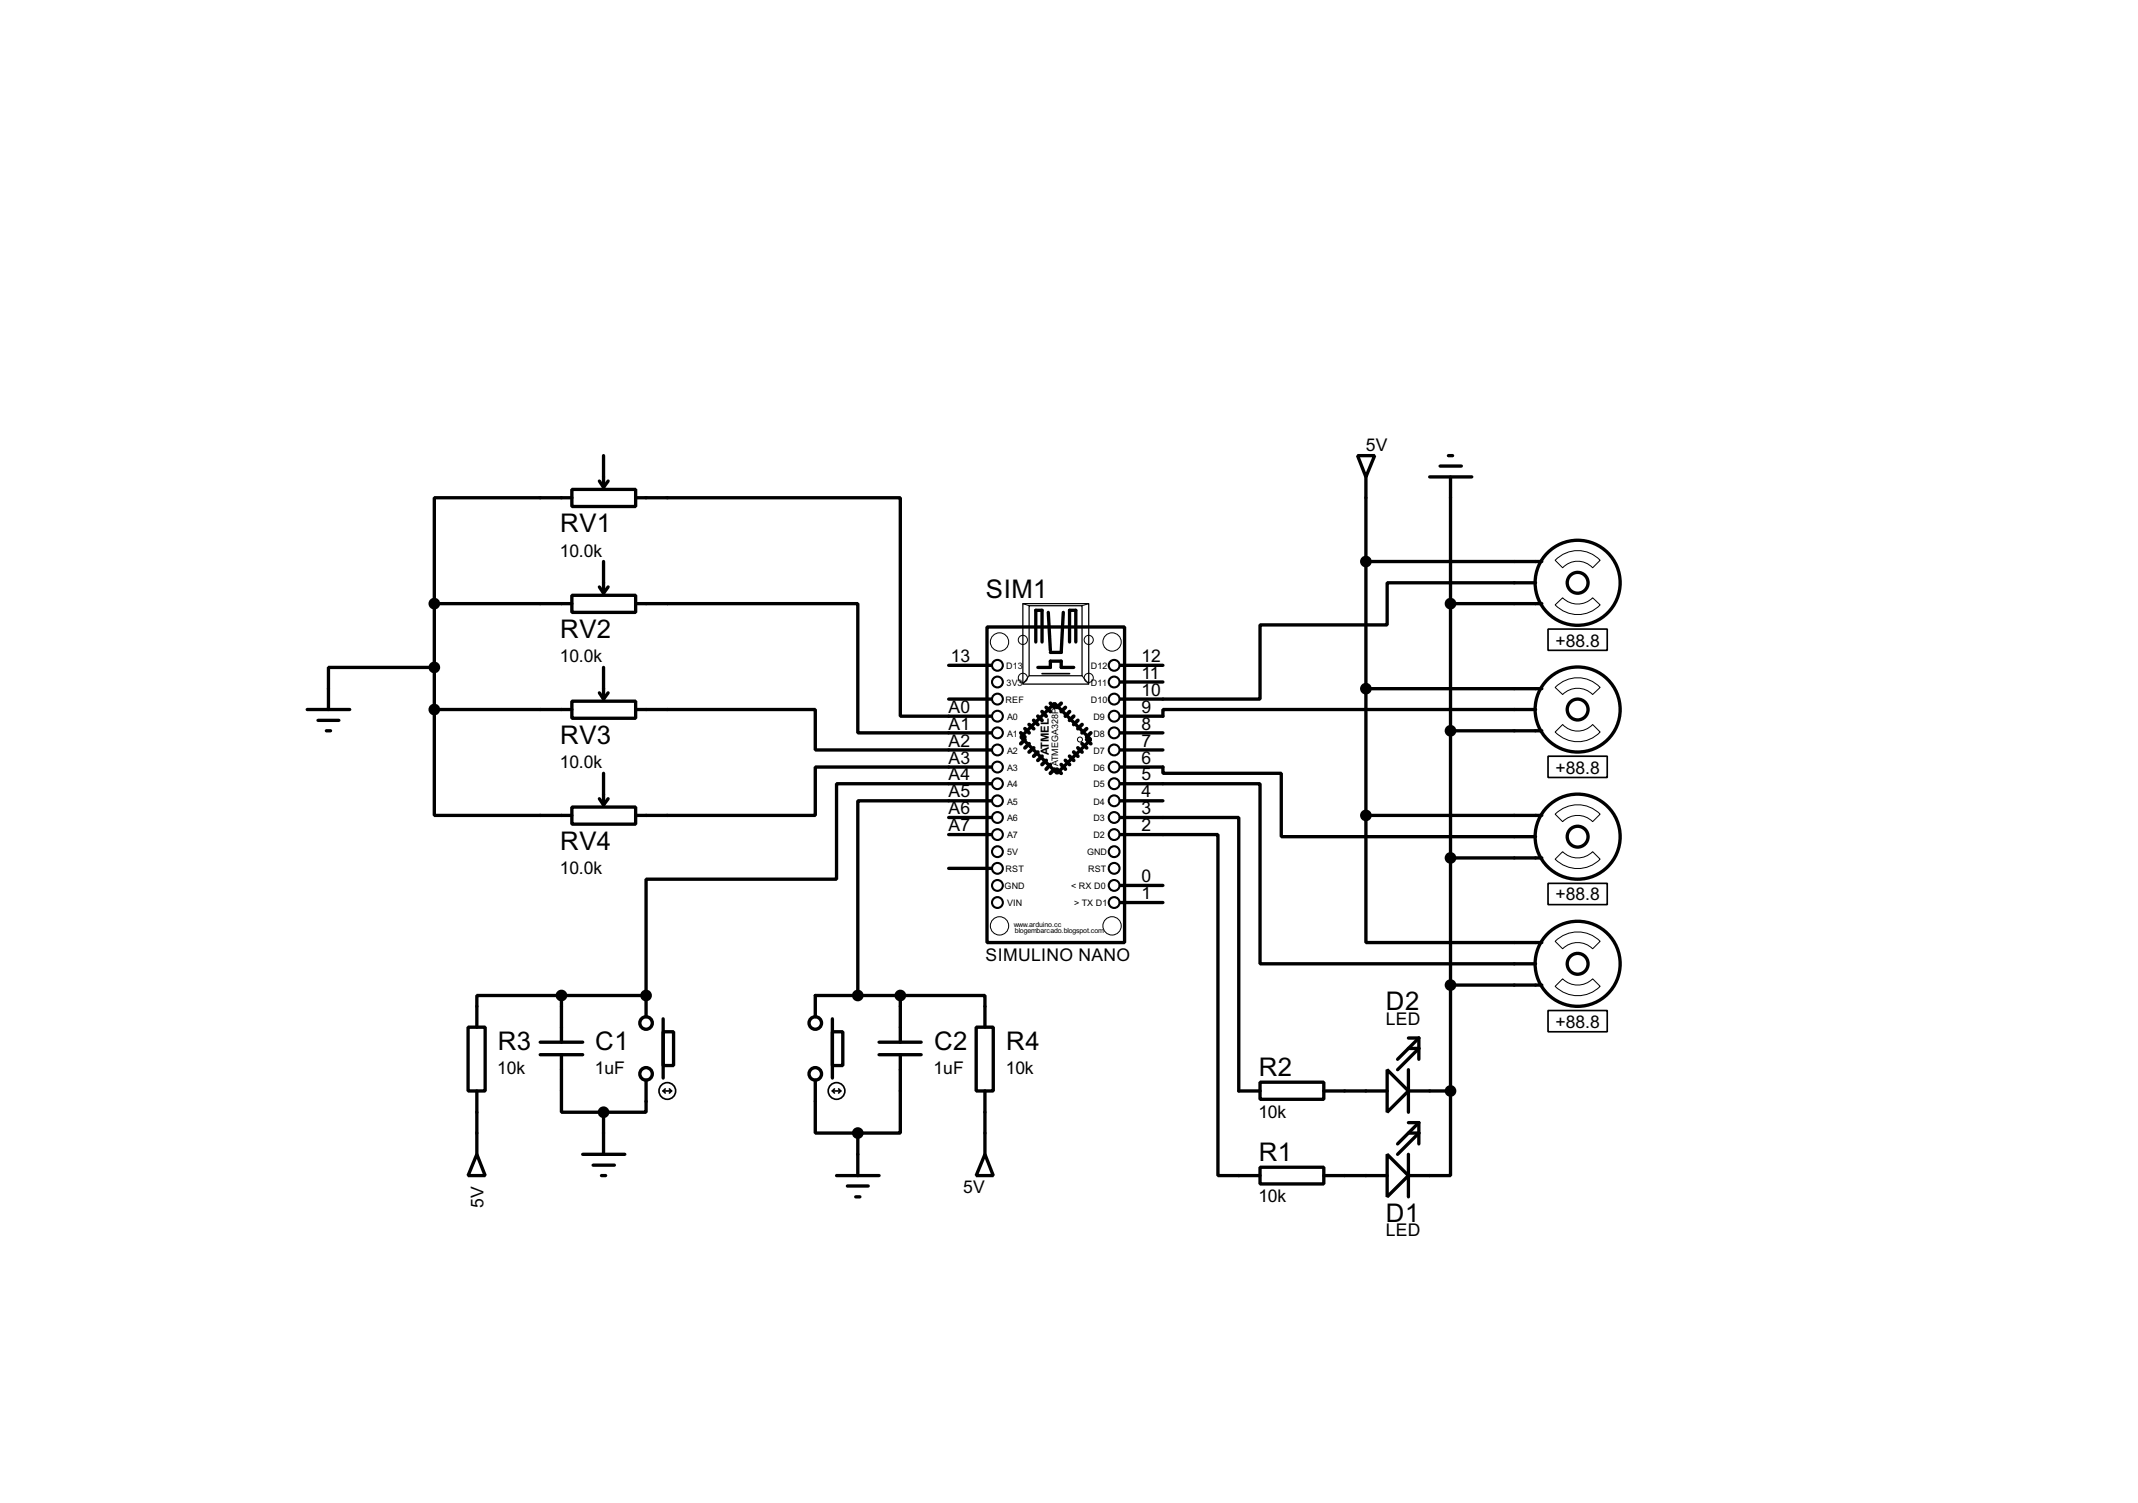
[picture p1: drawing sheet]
<svg xmlns="http://www.w3.org/2000/svg" width="256mm" height="180mm" viewBox="0 0 256 180" stroke-linecap="round" stroke-linejoin="round" font-family="sans-serif">
<g fill="none" stroke="#000" stroke-width=".4">
<path d="M68.6 58.7h7.7v2.1h-7.7zM68.6 59.7h-16.5v12.7M71.9 57.7l.5 .8M72.4 54.7v3.8M73 57.7l-.6 .8M76.3 59.7h31.7v26.2h10.9M162.9 54.7h2l-1 2.5zM163.9 57.2v40.6M171.5 57.2h5.1M172.8 55.9h2.5M173.8 54.7h.5M174 57.2v73.7"/>
<path d="M52.1 72.4h16.5M52.1 72.4v12.7M68.6 71.4h7.7v2.1h-7.7zM71.9 70.4l.5 .8M72.4 67.4v3.8M73 70.4l-.6 .8M76.3 72.4h26.6v15.5h16M113.8 79.8h5.1M118.4 75.2h16.5v37.9h-16.5zM124.3 77v-3.8h.7v3.8M125.8 73.5l.2 4.5M127.6 73.5l-.3 4.8h-1.3"/>
<path d="M128.3 77v-3.8h.8v3.8M134.4 79.8h5.1M163.9 67.4h21.1M174 72.4h11M184.2 69.9h-17.8v5.1h-15.2v8.9h-16.8M36.9 85.1h5.1M38.2 86.4h2.5M39.2 87.7h.5M52.1 80.1h-12.7v5M52.1 85.1v12.7h16.5M52.1 85.1h16.5M68.6 84.1h7.7v2.1h-7.7z"/>
<path d="M68.6 96.8h7.7v2.1h-7.7zM71.9 83.1l.5 .8M71.9 95.8l.5 .8M72.4 80.1v3.8M72.4 92.8v3.8M73 83.1l-.6 .8M73 95.8l-.6 .8M76.3 85.1h21.5v4.9h21.1M113.8 98.1h5.1M113.8 83.9h5.1M118.9 92h-21.1v5.8h-21.5M118.9 94h-18.5v11.5h-22.9v13.9"/>
<path d="M118.9 96.1h-16v23.3M122.5 88.4l4-4 4.4 4.3-4.1 4.1zM124.5 80.1h1.5v-.8h1.3v.8h1.5M134.4 92h5.1v.8h14.2v7.6h30.5M134.4 94h16.8v21.6h33M134.4 98.1h14.2v32.8h2.6M134.4 96.1h5.1M134.4 90h5.1M134.4 87.9h5.1M134.4 81.8h5.1M163.9 97.8v15.3h21.1M163.9 82.6h21.1"/>
<path d="M163.9 97.8h21.1M174 87.7h11M184.2 85.1h-44.7v.8h-5.1M67.4 119.4h-10.2v3.8M67.4 119.4h10.1M67.4 119.4v5.6M77.5 119.4v2.6M108 119.4h10.2v3.8M108 119.4h-10.2v2.6M108 119.4v5.6M113.8 100.1h5.1M113.8 104.2h5.1"/>
<path d="M134.4 100.1h11.7v40.9h5.1M134.4 106.2h5.1M134.4 108.3h5.1M174 102.9h11M174 118.2h11M56.2 123.2h2v7.7h-2zM57.2 138.5l1 2.5h-2zM57.2 130.9v7.6M64.8 125h5.1M64.8 126.5h5.1M67.4 126.5v6.9h5M69.9 138.5h5.1"/>
<path d="M71.2 139.8h2.5M72.4 133.4v5.1M77.5 129.6v3.8h-5.1M79.6 123.8h1.2v4h-1.2zM79.6 122.2v7.1M97.8 129.6v6.3h5.1M99.9 123.8h1.2v4h-1.2zM99.9 122.2v7.1M102.9 135.9v5.1M105.5 125h5M105.5 126.5h5M108 126.5v9.4h-5.1"/>
<path d="M117.1 123.2h2.1v7.7h-2.1zM118.2 138.5l1 2.5h-2.1zM118.2 130.9v7.6M151.2 129.8h7.6v2.1h-7.6zM158.8 130.9h7.6M166.4 138.5l2.6 2.5-2.6 2.6zM166.4 128.3l2.6 2.6-2.6 2.5zM169 130.9h5M169 128.3v5.1M169 138.5v5.1M169 135.9h1.2l-2.5 2.6M169 134.7h1.2"/>
<path d="M169 125.8h1.2l-2.5 2.5M169 124.5h1.2M170.2 134.7l-2.5 2.5M170.2 124.5v2.6M170.2 134.7v2.5M170.2 124.5l-2.5 2.6M174 130.9v10.1h-5M72.2 141h.5M100.4 141h5.1M101.7 142.3h2.5M102.7 143.6h.5M151.2 140h7.6v2h-7.6z"/>
<path d="M158.8 141h7.6"/>
<circle cx="189.2" cy="69.9" r="5.1"/>
<circle cx="189.2" cy="69.9" r="1.25"/>
<circle cx="189.2" cy="85.1" r="5.1"/>
<circle cx="189.2" cy="85.1" r="1.25"/>
<circle cx="189.2" cy="100.4" r="5.1"/>
<circle cx="189.2" cy="115.6" r="5.1"/>
<circle cx="189.2" cy="100.4" r="1.25"/>
<circle cx="189.2" cy="115.6" r="1.25"/>
<circle cx="77.5" cy="128.8" r=".75"/>
<circle cx="77.5" cy="122.7" r=".75"/>
<circle cx="97.8" cy="122.7" r=".75"/>
<circle cx="97.8" cy="128.8" r=".75"/>
</g>
<circle cx="77.5" cy="119.4" r=".2" fill="#000"/>
<g fill="none" stroke="#000" stroke-width=".12">
<path d="M122.7 72.4l.8 .3M130.6 72.4l-.8 .3M186.6 72.6l.9-.9a2.54 2.54 0 0 0 3.6 0l.9 .9a3.7 3.7 0 0 1-5.4 0zM186.6 67.2a3.7 3.7 0 0 1 5.4 0l-.9 .9a2.45 2.45 0 0 0-3.6 0zM123.5 81.1l-.8 1M129.8 81.1l.8 1M186.6 87.8l.9-.9a2.45 2.45 0 0 0 3.6 0l.9 .9a3.7 3.7 0 0 1-5.4 0zM186.6 82.5a3.7 3.7 0 0 1 5.4 0l-.9 .8a2.54 2.54 0 0 0-3.6 0zM186.6 97.7a3.8 3.8 0 0 1 5.4 0l-.9 .9a2.54 2.54 0 0 0-3.6 0zM186.6 103.1l.9-.9a2.54 2.54 0 0 0 3.6 0l.9 .9a3.8 3.8 0 0 1-5.4 0zM186.6 118.3l.9-.9a2.54 2.54 0 0 0 3.6 0l.9 .9a3.8 3.8 0 0 1-5.4 0zM186.6 112.9a3.8 3.8 0 0 1 5.4 0l-.9 .9a2.54 2.54 0 0 0-3.6 0z"/>
<circle cx="119.9" cy="77" r="1.1"/>
<circle cx="122.7" cy="76.8" r=".55"/>
<circle cx="130.6" cy="76.8" r=".55"/>
<circle cx="133.4" cy="77" r="1.1"/>
<circle cx="122.7" cy="81.3" r=".55"/>
<circle cx="129.5" cy="88.7" r=".3"/>
<circle cx="130.6" cy="81.3" r=".55"/>
<circle cx="119.9" cy="111.1" r="1.1"/>
<circle cx="133.4" cy="111.1" r="1.1"/>
</g>
<path d="M122.7 72.4h7.9v9.7h-7.9zM123.5 72.7h6.3v8.4h-6.3z" fill="none" stroke="#000" stroke-width=".15"/>
<g fill="none" stroke="#000" stroke-width=".2">
<path d="M185.7 75.5h7.1v2.5h-7.1zM125 80.8h3.3M185.7 90.7h7.1v2.6h-7.1zM185.7 106h7.1v2.5h-7.1zM79.6 130.9h1M79.6 130.9l.2 .2M79.8 130.6l-.2 .3M80.3 130.6l.3 .3M80.6 130.9l-.3 .2M99.9 130.9h1M99.9 130.9l.2 .2M100.1 130.6l-.2 .3"/>
<path d="M100.6 130.6l.3 .3M100.9 130.9l-.3 .2M185.7 121.2h7.1v2.6h-7.1z"/>
<circle cx="80" cy="130.9" r="1"/>
<circle cx="100.3" cy="130.9" r="1"/>
</g>
<g fill="none" stroke="#000" stroke-width=".45">
<path d="M122.5 87.9l.5 .5M123 88.7l-.5 .5M123 87.4l.5 .5M123.5 89.2l-.5 .5M123.5 86.9l.5 .5M124 89.7l-.5 .5M124 86.4l.5 .5M124.5 90.2l-.5 .5M124.5 85.9l.5 .5M125 90.7l-.5 .5M125 85.4l.5 .5M125.5 91.2l-.5 .5"/>
<path d="M125.5 84.9l.5 .5M126 91.7l-.5 .6M126 84.4l.5 .5M126.5 92.3l-.5 .5M126.8 92.3l.5 .5M127.3 84.4l-.5 .5M127.3 91.7l.5 .6M127.8 84.9l-.5 .5M127.8 91.2l.5 .5M128.3 85.4l-.5 .5M128.3 90.7l.5 .5M128.8 85.9l-.5 .5"/>
<path d="M128.8 90.2l.5 .5M129.3 86.4l-.5 .5M129.3 89.7l.5 .5M129.8 86.9l-.5 .5M129.8 89.2l.6 .5M130.4 87.4l-.6 .5M130.4 88.7l.5 .5M130.9 87.9l-.5 .5"/>
</g>
<g fill="none" stroke="#000" stroke-width=".25">
<circle cx="119.6" cy="79.8" r=".65"/>
<circle cx="133.6" cy="79.8" r=".65"/>
<circle cx="119.6" cy="81.8" r=".65"/>
<circle cx="119.6" cy="85.9" r=".65"/>
<circle cx="119.6" cy="96.1" r=".65"/>
<circle cx="119.6" cy="83.9" r=".65"/>
<circle cx="119.6" cy="90" r=".65"/>
<circle cx="119.6" cy="87.9" r=".65"/>
<circle cx="119.6" cy="92" r=".65"/>
<circle cx="119.6" cy="94" r=".65"/>
<circle cx="119.6" cy="98.1" r=".65"/>
<circle cx="133.6" cy="81.8" r=".65"/>
<circle cx="133.6" cy="85.9" r=".65"/>
<circle cx="133.6" cy="94" r=".65"/>
<circle cx="133.6" cy="83.9" r=".65"/>
<circle cx="133.6" cy="90" r=".65"/>
<circle cx="133.6" cy="98.1" r=".65"/>
<circle cx="133.6" cy="92" r=".65"/>
<circle cx="133.6" cy="87.9" r=".65"/>
<circle cx="133.6" cy="96.1" r=".65"/>
<circle cx="119.6" cy="100.1" r=".65"/>
<circle cx="119.6" cy="108.3" r=".65"/>
<circle cx="119.6" cy="102.2" r=".65"/>
<circle cx="119.6" cy="104.2" r=".65"/>
<circle cx="119.6" cy="106.2" r=".65"/>
<circle cx="133.6" cy="102.2" r=".65"/>
<circle cx="133.6" cy="104.2" r=".65"/>
<circle cx="133.6" cy="108.3" r=".65"/>
<circle cx="133.6" cy="106.2" r=".65"/>
<circle cx="133.6" cy="100.1" r=".65"/>
</g>
<g fill="#000" stroke="#000" stroke-width=".4">
<circle cx="52.1" cy="72.4" r=".5"/>
<circle cx="163.8" cy="67.4" r=".5"/>
<circle cx="174" cy="72.4" r=".5"/>
<circle cx="52.1" cy="80.1" r=".5"/>
<circle cx="52.1" cy="85.1" r=".5"/>
<circle cx="163.8" cy="97.8" r=".5"/>
<circle cx="163.8" cy="82.6" r=".5"/>
<circle cx="174" cy="87.7" r=".5"/>
<circle cx="67.3" cy="119.4" r=".5"/>
<circle cx="77.5" cy="119.4" r=".5"/>
<circle cx="102.9" cy="119.4" r=".5"/>
<circle cx="108" cy="119.4" r=".5"/>
<circle cx="174" cy="102.9" r=".5"/>
<circle cx="174" cy="118.2" r=".5"/>
<circle cx="72.4" cy="133.4" r=".5"/>
<circle cx="102.9" cy="135.9" r=".5"/>
<circle cx="174" cy="130.9" r=".5"/>
</g>
<g font-size="3.5">
<text x="67.2" y="63.9">RV1</text>
<text x="118.3" y="71.8">SIM1</text>
<text x="67.2" y="76.6">RV2</text>
<text x="67.2" y="89.3">RV3</text>
<text x="67.2" y="102">RV4</text>
<text x="59.7" y="125.9">R3</text>
<text x="71.4" y="125.9">C1</text>
<text x="112.1" y="125.9">C2</text>
<text x="120.7" y="125.9">R4</text>
<text x="166.3" y="121.2">D2</text>
<text x="151" y="129">R2</text>
<text x="151" y="139.2">R1</text>
<text x="166.3" y="146.6">D1</text>
</g>
<g font-size="2.4">
<text x="163.9" y="54.2">5V</text>
<text x="67.2" y="66.7">10.0k</text>
<text x="186.6" y="77.6">+88.8</text>
<text x="67.2" y="79.5">10.0k</text>
<text x="114.1" y="79.4">13</text>
<text x="137" y="83.5">10</text>
<text x="137" y="81.4">11</text>
<text x="137" y="79.4">12</text>
<text x="113.8" y="89.6">A2</text>
<text x="113.8" y="87.5">A1</text>
<text x="113.8" y="85.5">A0</text>
<text x="137" y="89.6">7</text>
<text x="137" y="87.5">8</text>
<text x="137" y="85.5">9</text>
<text x="67.2" y="92.2">10.0k</text>
<text x="113.8" y="95.7">A5</text>
<text x="113.8" y="93.6">A4</text>
<text x="113.8" y="91.6">A3</text>
<text x="137" y="95.7">4</text>
<text x="137" y="93.6">5</text>
<text x="137" y="91.6">6</text>
<text x="186.6" y="92.8">+88.8</text>
<text x="113.8" y="97.7">A6</text>
<text x="113.8" y="99.7">A7</text>
<text x="137" y="99.7">2</text>
<text x="137" y="97.7">3</text>
<text x="67.2" y="104.9">10.0k</text>
<text x="137" y="105.8">0</text>
<text x="137" y="107.9">1</text>
<text x="186.6" y="108">+88.8</text>
<text x="118.2" y="115.3">SIMULINO NANO</text>
<text x="166.2" y="122.9">LED</text>
<text x="186.6" y="123.3">+88.8</text>
<text x="59.7" y="128.9">10k</text>
<text x="71.4" y="128.9">1uF</text>
<text x="112" y="128.9">1uF</text>
<text x="120.7" y="128.9">10k</text>
<text x="151" y="134.1">10k</text>
<text x="115.6" y="143.1">5V</text>
<text x="58" y="144.8" transform="rotate(-90 58 144.8)">5V</text>
<text x="151" y="144.2">10k</text>
<text x="166.2" y="148.3">LED</text>
</g>
<text font-size="1.5" x="125.8" y="90.6" transform="rotate(-90 125.8 90.6)">ATMEL</text>
<g font-size="1.2">
<text x="120.7" y="80.3">D13</text>
<text x="120.8" y="82.2">3V3</text>
<text x="130.9" y="80.3">D12</text>
<text x="130.9" y="82.2">D11</text>
<text x="120.6" y="84.3">REF</text>
<text x="120.8" y="88.4">A1</text>
<text x="120.8" y="86.4">A0</text>
<text x="130.9" y="84.3">D10</text>
<text x="131.2" y="86.4">D9</text>
<text x="131.2" y="88.4">D8</text>
<text x="120.8" y="94.5">A4</text>
<text x="120.8" y="92.5">A3</text>
<text x="120.8" y="90.4">A2</text>
<text x="127" y="91.9" transform="rotate(-90 127 91.9)">ATMEGA328P</text>
<text x="131.2" y="90.4">D7</text>
<text x="131.2" y="92.5">D6</text>
<text x="131.2" y="94.5">D5</text>
<text x="120.8" y="100.6">A7</text>
<text x="120.8" y="98.5">A6</text>
<text x="120.8" y="96.5">A5</text>
<text x="131.2" y="96.5">D4</text>
<text x="131.2" y="98.5">D3</text>
<text x="131.2" y="100.6">D2</text>
<text x="120.5" y="106.7">GND</text>
<text x="120.6" y="104.6">RST</text>
<text x="120.8" y="102.6">5V</text>
<text x="128.5" y="106.7">&lt; RX D0</text>
<text x="130.4" y="102.6">GND</text>
<text x="130.5" y="104.6">RST</text>
<text x="120.8" y="108.7">VIN</text>
<text x="128.9" y="108.7">&gt; TX D1</text>
</g>
<g font-size="1">
<text x="121.6" y="111.2">www.arduino.cc</text>
<text x="121.8" y="112">blogembarcado.blogspot.com</text>
</g>
</svg>
